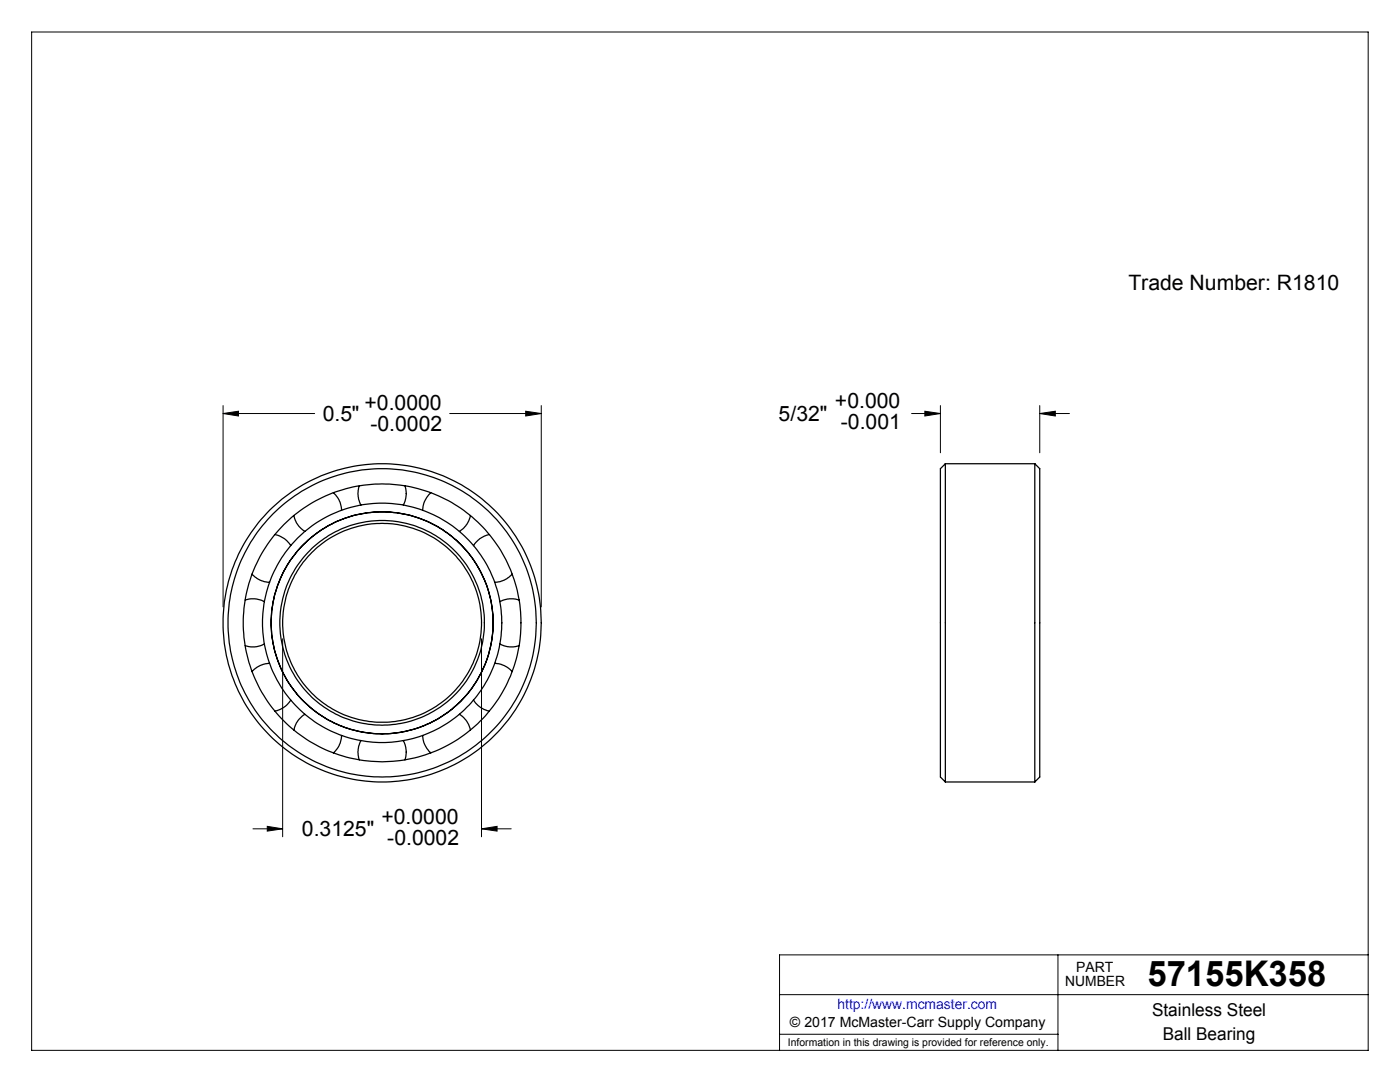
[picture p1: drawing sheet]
<svg xmlns="http://www.w3.org/2000/svg" width="279mm" height="216mm" viewBox="0 0 279 216" stroke-linecap="round" stroke-linejoin="round" font-family="sans-serif">
<g fill="none" stroke="#000" stroke-width=".2">
<path d="M6.3 6.4h266.7v203.2h-266.7zM44.5 82.5l3.1-.4v.9zM44.5 80.9v40.2M44.5 82.5h18.3M89.7 82.5h18.3M104.9 82.1l3.1 .4-3.1 .5zM108 80.9v40.2M181.9 82.5h5.8M184.6 82.1l3.1 .4-3.1 .5zM187.7 80.9v9.4M207.5 82.5l3.1-.4v.9zM207.5 82.5h5.9"/>
<path d="M207.5 80.9v9.4M56.4 127.5v39.5M96.1 127.5v39.5M50.5 165.4h5.9M53.3 164.9l3.1 .5-3.1 .4zM96.1 165.4l3.1-.5v.9zM96.1 165.4h5.9M155.6 198.5h117.4M211.1 190.5v19.1M273 190.5h-117.4v19.1M155.6 206.4h55.5"/>
</g>
<path d="M44.5 82.5l3.1-.4v.9zM104.9 82.1l3.1 .4-3.1 .5zM53.3 164.9l3.1 .5-3.1 .4zM96.1 165.4l3.1-.5v.9zM207.5 82.5l3.1-.4v.9zM184.6 82.1l3.1 .4-3.1 .5z" fill="#000"/>
<g fill="none" stroke="#000" stroke-width=".25">
<path d="M66.5 98.3l.2 .2a4.6 4.6 0 0 1 1.5 3.3M71.7 96.9l-.3 1.7 .2 1.2 .4 1M80.8 96.9l.3 1.9-.3 1.2-.3 .8M86 98.3v.1a4.8 4.8 0 0 0-1.7 3.4M188.7 92.5v63.5M188.7 92.5l-1 1v61.5l1 1M188.7 92.5h17.8M206.5 92.5l1 1v61.5l-1 1M206.5 92.5v63.5M48.9 119.7l.8-.2h1.2l1.9 .6M50.3 114.5l.1 .2a4.7 4.7 0 0 0 3.4 1.5M54.9 106.7l.7 .2a5 5 0 0 1 2.4 2"/>
<path d="M58.6 102.9l.1 .2a4.8 4.8 0 0 0 2.2 2.9M93.9 102.9l-.2 .6a4.6 4.6 0 0 1-2 2.5M97.6 106.7l-.8 .2a5.2 5.2 0 0 0-2.3 2M102.2 114.5l-.1 .2a4.7 4.7 0 0 1-3.4 1.5M103.6 119.7l-.8-.2h-1.2l-1.8 .6M52.8 128.5l-1.9 .6-1.2-.1-.8-.2M53.8 132.4l-1.4 .2a4.3 4.3 0 0 0-2.1 1.4M58 139.7l-.1 .2a4.9 4.9 0 0 1-3 2M94.5 139.7l.2 .2a4.7 4.7 0 0 0 2.9 2M98.7 132.4a4.7 4.7 0 0 1 3.5 1.6M99.8 128.5l1.8 .6 1.2-.1 .8-.2M60.9 142.5l-.6 .4a4.9 4.9 0 0 0-1.7 2.8"/>
<path d="M68.2 146.8l-.1 .4a4.6 4.6 0 0 1-1.6 3M72 147.8l-.4 1-.2 1.1 .3 1.7M80.5 147.8l.3 .7 .3 1.3-.3 1.8M84.3 146.8a5 5 0 0 0 1.7 3.4M91.7 142.5l.1 .1a4.6 4.6 0 0 1 2.1 3.1M188.7 156h17.8"/>
<circle cx="76.2" cy="124.3" r="20.4"/>
<circle cx="76.3" cy="124.3" r="27.7"/>
<circle cx="76.3" cy="124.3" r="19.8"/>
<circle cx="76.3" cy="124.3" r="22.2"/>
<circle cx="76.3" cy="124.3" r="31.8"/>
<circle cx="76.3" cy="124.3" r="23.9"/>
<circle cx="76.3" cy="124.3" r="30.8"/>
</g>
<text font-size="7.1" x="229" y="196.8">57155K358</text>
<g font-size="4.2">
<text x="225.2" y="57.9">Trade Number: R1810</text>
<text x="64.4" y="83.9">0.5&quot;</text>
<text x="72.8" y="81.8">+0.0000</text>
<text x="155.4" y="83.9">5/32&quot;</text>
<text x="166.6" y="81.4">+0.000</text>
<text x="73.9" y="86.1">-0.0002</text>
<text x="167.8" y="85.7">-0.001</text>
<text x="60.3" y="166.8">0.3125&quot;</text>
<text x="76.1" y="164.5">+0.0000</text>
<text x="77.3" y="168.7">-0.0002</text>
</g>
<g font-size="3.5">
<text x="229.9" y="202.8">Stainless Steel</text>
<text x="232.1" y="207.5">Ball Bearing</text>
</g>
<g font-size="2.8">
<text x="212.6" y="196.8">NUMBER</text>
<text x="214.8" y="194">PART</text>
<text x="157.7" y="205">© 2017 McMaster-Carr Supply Company</text>
</g>
<text font-size="2.8" fill="#00f" x="167.1" y="201.4">http://www.mcmaster.com</text>
<text font-size="2.1" x="157.3" y="208.6">Information in this drawing is provided for reference only.</text>
</svg>
